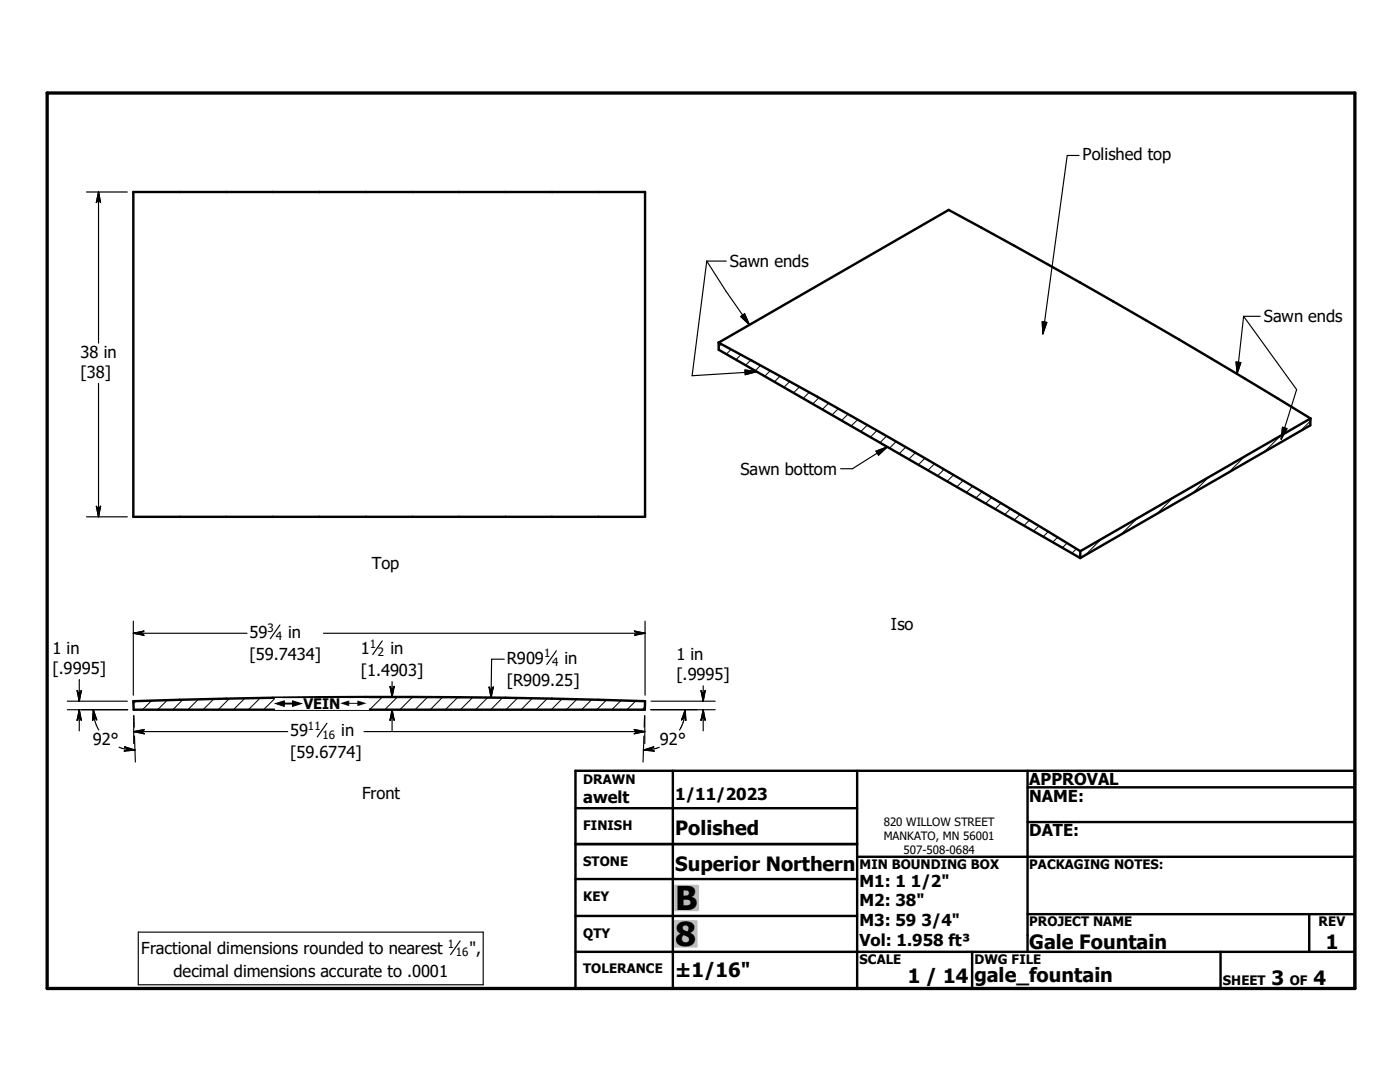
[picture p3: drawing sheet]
<svg xmlns="http://www.w3.org/2000/svg" width="279mm" height="216mm" viewBox="0 0 279 216" stroke-linecap="round" stroke-linejoin="round" font-family="sans-serif">
<g fill="none" stroke="#000" stroke-width=".48">
<path d="M26.6 38.3h102.1v64.8h-102.1zM143.4 68.4v1.4l72.2 41.6M143.4 68.4l45.9-26.5a1465.8 1465.8 0 0 1 72.2 41.6M143.4 68.4a1450.6 1450.6 0 0 1 72.2 41.6M261.5 83.5l-45.9 26.5M261.5 83.5v1.4l-45.9 26.5M215.6 110v1.4M26.6 139.9a1542.1 1542.1 0 0 1 102.1 0v1.7h-102zM114.8 153.8h155.6v43.4h-155.6zM134.3 153.8v43.4M171.1 153.8v43.4M205.1 157.1h65.3"/>
<path d="M205.1 153.8v36.1M114.8 175.4h56.3M114.8 161.3h56.3M114.8 168.4h56.3M171.1 171h99.3M205.1 164h65.3M114.8 182.8h56.3M114.8 189.9h155.6M194 189.9v7.3M205.1 182.4h65.3M243.6 189.9v7.3M261.3 182.4v7.5"/>
</g>
<g fill="none" stroke="#000" stroke-width=".2">
<path d="M143.9 68.6l-.5 .6M145.9 69.7l-.9 1M147.9 70.8l-1 1M149.8 71.8l-1 1.1M151.8 72.9l-1.1 1.1M153.7 74l-1.1 1.1M155.7 75l-1.1 1.2M157.6 76.1l-1.1 1.2M159.6 77.2l-1.2 1.2M161.5 78.3l-1.2 1.2M163.4 79.4l-1.2 1.2M165.4 80.5l-1.3 1.2"/>
<path d="M167.3 81.5l-1.2 1.3M169.2 82.6l-1.2 1.3M171.2 83.7l-1.3 1.3M173.1 84.8l-1.3 1.3M175 85.9l-1.3 1.3M176.9 87l-1.3 1.3M178.8 88.1l-1.3 1.3M180.8 89.2l-1.3 1.3M182.7 90.3l-1.3 1.3M184.6 91.4l-1.3 1.3M186.5 92.5l-1.3 1.3M188.4 93.7l-1.3 1.3"/>
<path d="M190.3 94.8l-1.3 1.2M192.2 95.9l-1.2 1.3M194.1 97l-1.2 1.3M196 98.1l-1.2 1.3M197.9 99.3l-1.2 1.2M234.1 99.3l-3.2 3.2M241.2 95.2l-3.2 3.2M248.4 91.1l-3.2 3.2M255.5 87l-3.2 3.2M261.5 84l-2 2M199.8 100.4l-1.2 1.2M201.7 101.5l-1.2 1.2"/>
<path d="M203.6 102.6l-1.2 1.2M205.5 103.8l-1.1 1.1M207.3 104.9l-1 1.1M209.2 106.1l-1 1M211.1 107.2l-1 1M213 108.4l-1 .9M214.8 109.5l-.9 .9M219.8 107.6l-3.2 3.2M226.9 103.5l-3.2 3.1M27.1 139.9l-.5 .5M30.2 139.8l-1.8 1.8M33.3 139.7l-1.8 1.9"/>
<path d="M36.5 139.6l-2 2M39.6 139.6l-2.1 2M42.7 139.5l-2.2 2.1M45.8 139.4l-2.3 2.2M48.8 139.4l-2.2 2.2M51.9 139.3l-2.3 2.3M55 139.3l-2.4 2.3M58 139.2l-2.4 2.4M61.1 139.2l-2.4 2.4M64.2 139.2l-2.5 2.4M67.2 139.1l-2.5 2.5M70.2 139.1l-2.5 2.5"/>
<path d="M73.3 139.1l-2.6 2.5M76.3 139.1l-2.5 2.5M79.3 139.1l-2.5 2.5M82.3 139.1l-2.5 2.5M85.3 139.1l-2.5 2.5M88.3 139.1l-2.5 2.5M91.3 139.2l-2.4 2.4M94.3 139.2l-2.4 2.4M97.3 139.2l-2.4 2.4M100.3 139.3l-2.4 2.3M103.3 139.3l-2.3 2.3M106.3 139.3l-2.3 2.3"/>
<path d="M109.2 139.4l-2.2 2.2M112.2 139.5l-2.2 2.1M115.1 139.6l-2.1 2M118.1 139.6l-2 2M121 139.7l-1.9 1.9M123.9 139.8l-1.8 1.8M126.9 139.9l-1.8 1.7M128.7 141.1l-.5 .5"/>
</g>
<path d="M9.4 18.6h261v178.6h-261z" fill="none" stroke="#000" stroke-width=".66"/>
<g fill="#c0c0c0" stroke="#c0c0c0" stroke-width=".48">
<path d="M134.8 183.8h4.2v5z"/>
<path d="M134.8 183.8l4.2 5h-4.2z"/>
<path d="M134.8 176.8h4.5v4.8z"/>
<path d="M134.8 176.8l4.5 4.8h-4.5z"/>
</g>
<g fill="none" stroke="#000" stroke-width=".23">
<path d="M17.3 38.3h8.1M19.7 39.7h.1M19.7 38.3v30.2M19.7 38.3l.4 2.1-.4-.7M19.7 38.3l-.5 2.1 .5-.7M215.3 31h-2.3l-4.9 35.6M141 52.1l-2.9 22.9 12.9-.8M141 52.1l3.9 6 4.7 6.7M141 52.1h3.9M19.7 76.5v26.6M147.8 63.2l.8-.6 1 2.2zM148.7 73.8l2.3 .4-2.3 .6z"/>
<path d="M208 64.2l.9 .1-.8 2.3zM246.7 72.2l.9 .2-.7 2.2zM248.2 63.1l-1.3 11.5M248.2 63.1l10.6 14.6-3.1 9.9M248.2 63.1h3.3M174.8 90l2.3-.8-1.8 1.6zM177.1 89.2l-7 4.3h-2.3M255.9 85.3l.9 .2-1.1 2.1zM17.3 103.1h8.1M19.7 101.8h.1M19.7 101.8l-.5-.8 .5 2.1M19.7 101.8l.4-.8-.4 2.1"/>
<path d="M13.4 139.9h12M15.8 138.5h.1M15.8 135.6v4.3M15.8 138.5l-.4-.7 .4 2.1M15.8 138.5l.4-.7-.4 2.1M26.6 126.4h22.7M26.6 126.4l2.1-.5-.7 .5M26.6 126.4l2.1 .4-.7-.4M26.6 123.9v14.8M28 126.4h.1M55.9 124.7l-1.9 2.7M64.6 126.4h64.1"/>
<path d="M76.3 127.9l-1.9 2.7M78.2 137.7h.1M78.2 136v3.1M78.2 137.7l-.4-.7 .4 2.1M78.2 137.7l.5-.7-.5 2.1M98 137.8h.1M98 137.8l-.4-.7 .4 2.1M98 137.8l.4-.7-.4 2.1M100.6 131.5h-2.5l-.1 7.7M111 129.9l-1.9 2.7M127.4 126.4h.1M127.4 126.4l-.8 .4 2.1-.4"/>
<path d="M127.4 126.4l-.8-.5 2.1 .5M128.7 123.9v14.8M129.9 139.9h12.8M140.3 138.5h.1M140.3 136.8v3.1M140.3 138.5l-.4-.7 .4 2.1M140.3 138.5l.4-.7-.4 2.1M13.4 141.6h12.1M15.8 143h.1M15.8 141.6v4.2M15.8 141.6l.4 2.1-.4-.7M15.8 141.6l-.4 2.1 .4-.7"/>
<path d="M18.6 141.6a8.3 8.3 0 0 0 1.1 4.1M18.6 141.6l.7 2-.5-.6M18.6 141.6l-.1 2.1 .3-.7M18.8 143h.1M23.8 149.1l1 .3 2.1 .3M25.6 149.5h.1M25.6 149.5l-.8 .4 2.1-.2M25.6 149.5l-.7-.5 2 .7M26.7 146h30.7M26.7 146l2.1-.4-.7 .4M26.7 146l2.1 .4-.7-.4M26.8 145.1l-.1-2.3v5.6"/>
<path d="M26.8 146.9l.2 5.2M28.1 146h.1M65.2 144.3l-1.9 2.7M72.6 146h56.1M78.2 143h.1M78.2 141.6v4.2M78.2 141.6l.5 2.1-.5-.7M78.2 141.6l-.4 2.1 .4-.7M127.3 146h.1M127.3 146l-.7 .4 2.1-.4M127.3 146l-.7-.4 2.1 .4M128.5 146.9l-.2 5.2"/>
<path d="M128.6 142.8v2.3M128.7 142.8v5.6M129.8 149.5h.1M129.8 149.5l.7-.5-2.1 .7M129.8 149.5l.7 .4-2.1-.2M129.9 141.6h12.8M131.6 149.1l-1.1 .3-2.1 .3M136.6 143h.1M136.7 141.6a7.9 7.9 0 0 1-1.1 4.1M136.7 141.6l.2 2.1-.3-.7M136.7 141.6l-.7 2 .6-.6M140.3 143h.1"/>
<path d="M140.3 141.6v4.2M140.3 141.6l.4 2.1-.4-.7M140.3 141.6l-.4 2.1 .4-.7M27.6 186h68.8v10.5h-68.8zM91.8 187.7l-1.9 2.8"/>
</g>
<g fill="#fff" stroke="#fff" stroke-width=".23">
<path d="M55 139.4h18.5v2.1z"/>
<path d="M55 139.4l18.5 2.1h-18.5z"/>
</g>
<g fill="#000" stroke="#000" stroke-width=".23">
<path d="M19.7 38.3l.4 2.1-.4-.7zM19.7 38.3v1.4l-.5 .7zM19.7 39.7l-.5 .7zM147.8 63.2l.8-.6 1 2.2zM148.7 73.8l2.3 .4-2.3 .6zM208 64.2l.9 .1-.8 2.3zM246.7 72.2l.9 .2-.7 2.2zM174.8 90l2.3-.8-1.8 1.6zM255.9 85.3l.9 .2-1.1 2.1zM19.2 101l.5 .8v1.3zM20.1 101l-.4 2.1v-1.3zM20.1 101l-.4 .8z"/>
<path d="M15.4 137.8l.4 .7v1.4zM16.2 137.8l-.4 2.1v-1.4zM16.2 137.8l-.4 .7zM26.6 126.4l2.1-.5-.7 .5zM26.6 126.4h1.4l.7 .4zM28 126.4l.7 .4zM77.8 137l.4 .7v1.4zM78.7 137l-.5 2.1v-1.4zM78.7 137l-.5 .7zM97.6 137.1l.4 .7v1.4zM98.4 137.1l-.4 2.1v-1.4zM98.4 137.1l-.4 .7z"/>
<path d="M126.6 126.8l.8-.4h1.3zM126.6 125.9l2.1 .5h-1.3zM126.6 125.9l.8 .5zM139.9 137.8l.4 .7v1.4zM140.7 137.8l-.4 2.1v-1.4zM140.7 137.8l-.4 .7zM15.8 141.6l.4 2.1-.4-.7zM15.8 141.6v1.4l-.4 .7zM15.8 143l-.4 .7zM18.6 141.6l.7 2-.5-.6zM18.6 141.6l.2 1.4-.3 .7zM18.8 143l-.3 .7z"/>
<path d="M24.8 149.9l.8-.4 1.3 .2zM24.9 149l2 .7-1.3-.2zM24.9 149l.7 .5zM26.7 146l2.1-.4-.7 .4zM26.7 146h1.4l.7 .4zM28.1 146l.7 .4zM78.2 141.6l.5 2.1-.5-.7zM78.2 141.6v1.4l-.4 .7zM78.2 143l-.4 .7zM126.6 146.4l.7-.4h1.4zM126.6 145.6l2.1 .4h-1.4zM126.6 145.6l.7 .4z"/>
<path d="M128.4 149.7l2.1-.7-.7 .5zM128.4 149.7l1.4-.2 .7 .4zM129.8 149.5l.7 .4zM136.7 141.6l.2 2.1-.3-.7zM136.7 141.6l-.1 1.4-.6 .6zM136.6 143l-.6 .6zM140.3 141.6l.4 2.1-.4-.7zM140.3 141.6v1.4l-.4 .7zM140.3 143l-.4 .7z"/>
</g>
<g font-size="6.6">
<text x="134.7" y="181.6">B</text>
<text x="134.7" y="188.7">8</text>
</g>
<g font-size="3.9">
<text x="134.7" y="166.7">Polished</text>
<text x="134.7" y="173.8">Superior Northern</text>
<text x="205.4" y="189.4">Gale Fountain</text>
<text x="264.6" y="189.3">1</text>
<text x="134.7" y="194.9">±1/16&quot;</text>
<text x="181.1" y="196.1">1 / 14</text>
<text x="194.5" y="195.9">gale_fountain</text>
<text x="253.8" y="196.6">3</text>
<text x="262.1" y="196.6">4</text>
</g>
<g font-size="3.3">
<text x="216.1" y="32">Polished top</text>
<text x="145.7" y="53.3">Sawn ends</text>
<text x="252.2" y="64.3">Sawn ends</text>
<text x="16.1" y="71.4">38 in</text>
<text x="16.1" y="75.4">[38]</text>
<text x="147.8" y="94.8">Sawn bottom</text>
<text x="74.2" y="113.5">Top</text>
<text x="177.8" y="125.6">Iso</text>
<text x="10.5" y="130.5">1 in</text>
<text x="49.8" y="127.3">59</text>
<text x="49.8" y="131.7">[59.7434]</text>
<text x="57.5" y="127.3">in</text>
<text x="72" y="130.4">1</text>
<text x="77.9" y="130.4">in</text>
<text x="135" y="131.8">1 in</text>
<text x="10.5" y="134.5">[.9995]</text>
<text x="72" y="134.9">[1.4903]</text>
<text x="101.1" y="132.4">R909</text>
<text x="101.1" y="136.9">[R909.25]</text>
<text x="112.7" y="132.4">in</text>
<text x="135" y="135.7">[.9995]</text>
<text x="18.5" y="148.6">92°</text>
<text x="57.9" y="146.9">59</text>
<text x="68.1" y="146.9">in</text>
<text x="131.7" y="148.6">92°</text>
<text x="57.9" y="151.3">[59.6774]</text>
<text x="72.3" y="159.3">Front</text>
<text x="116.4" y="160.2">awelt</text>
<text x="134.7" y="159.7">1/11/2023</text>
<text x="205.4" y="156.7">APPROVAL</text>
<text x="205.4" y="159.9">NAME:</text>
<text x="205.4" y="166.9">DATE:</text>
<text x="171.5" y="176.9">M1: 1 1/2&quot;</text>
<text x="171.5" y="180.8">M2: 38&quot;</text>
<text x="171.5" y="184.8">M3: 59 3/4&quot;</text>
<text x="28.2" y="190.3">Fractional dimensions rounded to nearest</text>
<text x="93.7" y="190.3">&quot;,</text>
<text x="171.5" y="188.7">Vol: 1.958 ft³</text>
<text x="34.6" y="195">decimal dimensions accurate to .0001</text>
</g>
<text font-size="2.9" x="60.5" y="141.5">VEIN</text>
<g font-size="2.6">
<text x="116.4" y="156.4">DRAWN</text>
<text x="116.4" y="165.6">FINISH</text>
<text x="116.4" y="172.8">STONE</text>
<text x="171.5" y="173.4">MIN BOUNDING BOX</text>
<text x="205.4" y="173.4">PACKAGING NOTES:</text>
<text x="116.4" y="179.9">KEY</text>
<text x="205.4" y="184.8">PROJECT NAME</text>
<text x="263.1" y="184.8">REV</text>
<text x="116.4" y="187.1">QTY</text>
<text x="116.4" y="194.2">TOLERANCE</text>
<text x="171.5" y="192.4">SCALE</text>
<text x="194.5" y="192.4">DWG FILE</text>
<text x="244.1" y="196.6">SHEET</text>
<text x="257.4" y="196.6">OF</text>
</g>
<g font-size="2.3">
<text x="53.4" y="126">3</text>
<text x="55" y="127.7">4</text>
<text x="73.8" y="129.2">1</text>
<text x="75.4" y="130.9">2</text>
<text x="108.6" y="131.2">1</text>
<text x="110.2" y="132.9">4</text>
<text x="55" y="141.5">#</text>
<text x="67.9" y="141.5">#</text>
<text x="61.5" y="145.7">11</text>
<text x="64.4" y="147.4">16</text>
<text x="176.4" y="164.8">820 WILLOW STREET</text>
<text x="176.4" y="167.6">MANKATO, MN 56001</text>
<text x="180.3" y="170.3">507-508-0684</text>
<text x="89.4" y="189.1">1</text>
<text x="91" y="190.8">16</text>
</g>
</svg>
